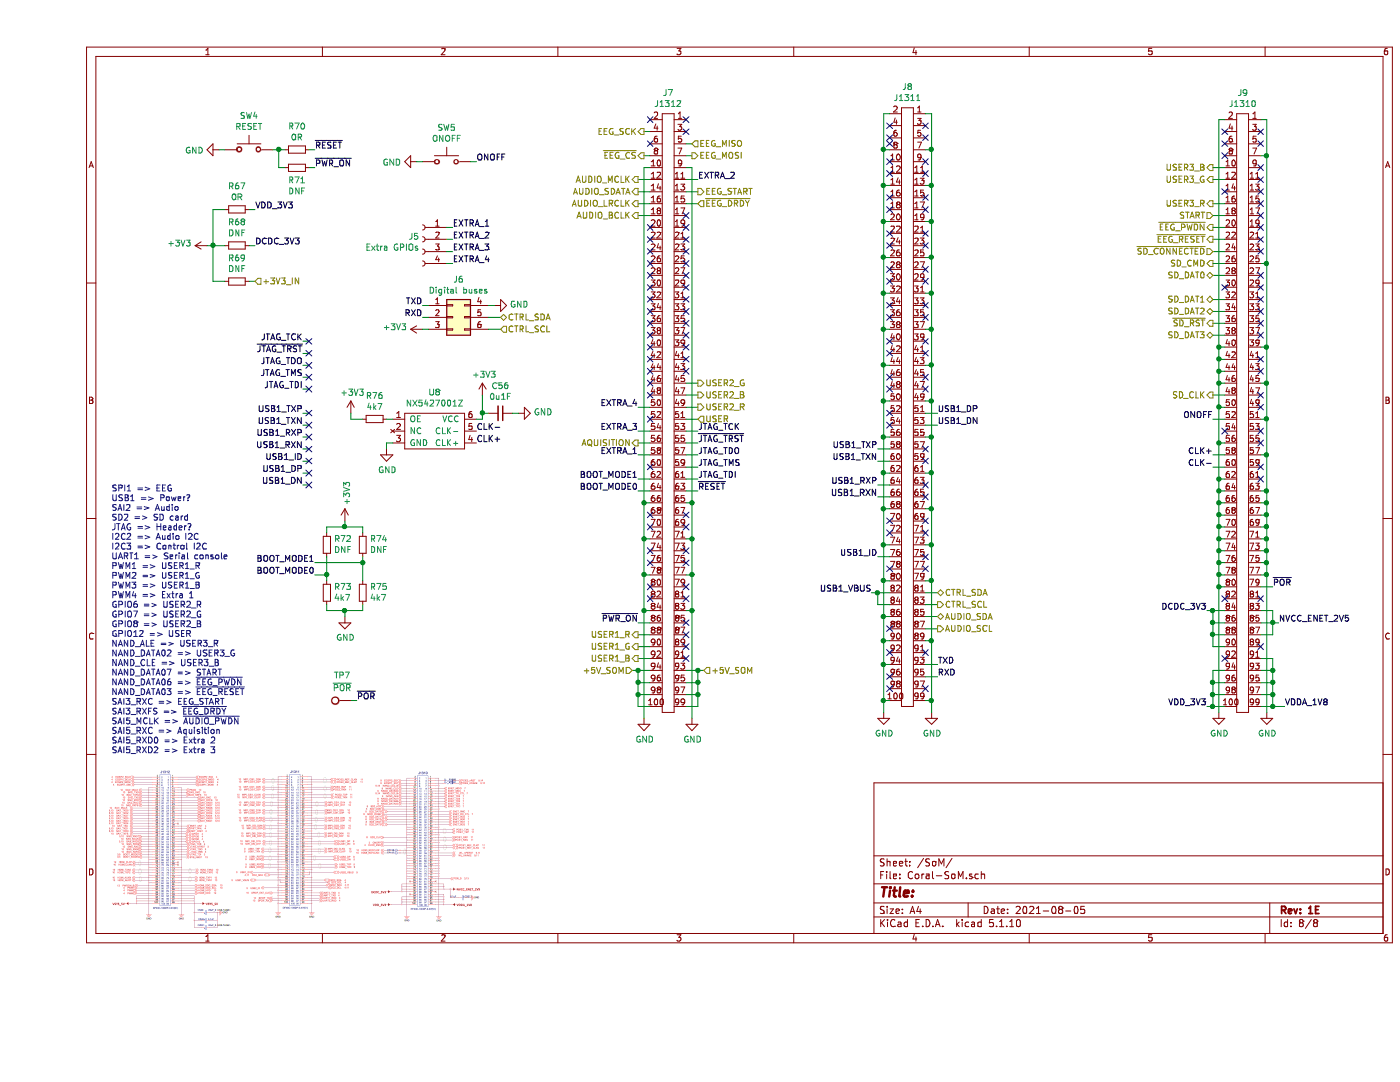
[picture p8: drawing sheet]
EESchema Schematic File Version 4
EELAYER 30 0
EELAYER END
$Descr A4 11693 8268
encoding utf-8
Sheet 11 8
Title ""
Date "2021-08-05"
Rev "1E"
Comp ""
Comment1 ""
Comment2 ""
Comment3 ""
Comment4 ""
$EndDescr
Text HLabel 9800 2300 0    50   BiDi ~ 0
SD_DAT0
Text HLabel 9800 2500 0    50   BiDi ~ 0
SD_DAT1
Text HLabel 9800 2600 0    50   BiDi ~ 0
SD_DAT2
Text HLabel 9800 2800 0    50   BiDi ~ 0
SD_DAT3
Text HLabel 9800 2200 0    50   Output ~ 0
SD_CMD
Text HLabel 9800 3300 0    50   Output ~ 0
SD_CLK
Text HLabel 9800 2100 0    50   Input ~ 0
~SD_CONNECTED~
Text HLabel 5000 5300 0    50   Output ~ 0
USER1_R
Text HLabel 5000 5400 0    50   Output ~ 0
USER1_G
Text HLabel 5000 5500 0    50   Output ~ 0
USER1_B
Text HLabel 5500 3400 2    50   Output ~ 0
USER2_R
Text HLabel 5500 3200 2    50   Output ~ 0
USER2_G
Text HLabel 5500 3300 2    50   Output ~ 0
USER2_B
Text HLabel 9800 1700 0    50   Output ~ 0
USER3_R
Text HLabel 9800 1500 0    50   Output ~ 0
USER3_G
Text HLabel 9800 1400 0    50   Output ~ 0
USER3_B
Text HLabel 5000 3700 0    50   Output ~ 0
AQUISITION
Text HLabel 5500 3500 2    50   Input ~ 0
USER
Text HLabel 9800 1800 0    50   Input ~ 0
START
Text HLabel 5050 1300 0    50   Output ~ 0
~EEG_CS~
Text HLabel 5450 1300 2    50   Output ~ 0
EEG_MOSI
Text HLabel 5450 1200 2    50   Input ~ 0
EEG_MISO
Text HLabel 5050 1100 0    50   Output ~ 0
EEG_SCK
Text HLabel 9800 1900 0    50   Output ~ 0
~EEG_PWDN~
Text HLabel 9800 2000 0    50   Output ~ 0
~EEG_RESET~
Text HLabel 5500 1600 2    50   Output ~ 0
EEG_START
Text HLabel 5500 1700 2    50   Input ~ 0
~EEG_DRDY~
Text HLabel 5000 1800 0    50   Output ~ 0
AUDIO_BCLK
Text HLabel 5000 1700 0    50   Output ~ 0
AUDIO_LRCLK
Text HLabel 5000 1600 0    50   Output ~ 0
AUDIO_SDATA
Text HLabel 7500 5150 2    50   BiDi ~ 0
AUDIO_SDA
Text HLabel 7500 5250 2    50   Output ~ 0
AUDIO_SCL
Text HLabel 4950 5600 0    50   Input ~ 0
+5V_SOM
$Comp
L components:DF40C-100DP-0.4V J7
U 1 1
P 5250 2150
F 0 "J7" H 5250 3525 50  0000 C CNN
F 1 "J1312" H 5250 3434 50  0000 C CNN
F 2 "mist-eeg:DF40HC3.0-100DS-0.4V58" H 5250 2800 50  0001 C CNN
F 3 "" H 5250 2800 50  0001 C CNN
	1    5250 2150
	1    0    0    -1  
$EndComp
$Comp
L components:DF40C-100DP-0.4V J8
U 1 1
P 7250 2100
F 0 "J8" H 7250 3475 50  0000 C CNN
F 1 "J1311" H 7250 3384 50  0000 C CNN
F 2 "mist-eeg:DF40HC3.0-100DS-0.4V58" H 7250 2750 50  0001 C CNN
F 3 "" H 7250 2750 50  0001 C CNN
	1    7250 2100
	1    0    0    -1  
$EndComp
$Comp
L components:DF40C-100DP-0.4V J9
U 1 1
P 10050 2150
F 0 "J9" H 10050 3525 50  0000 C CNN
F 1 "J1310" H 10050 3434 50  0000 C CNN
F 2 "mist-eeg:DF40HC3.0-100DS-0.4V58" H 10050 2800 50  0001 C CNN
F 3 "" H 10050 2800 50  0001 C CNN
	1    10050 2150
	1    0    0    -1  
$EndComp
$Comp
L power:GND #PWR091
U 1 1
P 5050 6000
F 0 "#PWR091" H 5050 5750 50  0001 C CNN
F 1 "GND" H 5055 5827 50  0000 C CNN
F 2 "" H 5050 6000 50  0001 C CNN
F 3 "" H 5050 6000 50  0001 C CNN
	1    5050 6000
	1    0    0    -1  
$EndComp
$Comp
L power:GND #PWR092
U 1 1
P 5450 6000
F 0 "#PWR092" H 5450 5750 50  0001 C CNN
F 1 "GND" H 5455 5827 50  0000 C CNN
F 2 "" H 5450 6000 50  0001 C CNN
F 3 "" H 5450 6000 50  0001 C CNN
	1    5450 6000
	1    0    0    -1  
$EndComp
$Comp
L power:GND #PWR093
U 1 1
P 7050 5950
F 0 "#PWR093" H 7050 5700 50  0001 C CNN
F 1 "GND" H 7055 5777 50  0000 C CNN
F 2 "" H 7050 5950 50  0001 C CNN
F 3 "" H 7050 5950 50  0001 C CNN
	1    7050 5950
	1    0    0    -1  
$EndComp
$Comp
L power:GND #PWR094
U 1 1
P 7450 5950
F 0 "#PWR094" H 7450 5700 50  0001 C CNN
F 1 "GND" H 7455 5777 50  0000 C CNN
F 2 "" H 7450 5950 50  0001 C CNN
F 3 "" H 7450 5950 50  0001 C CNN
	1    7450 5950
	1    0    0    -1  
$EndComp
$Comp
L power:GND #PWR095
U 1 1
P 9850 5950
F 0 "#PWR095" H 9850 5700 50  0001 C CNN
F 1 "GND" H 9855 5777 50  0000 C CNN
F 2 "" H 9850 5950 50  0001 C CNN
F 3 "" H 9850 5950 50  0001 C CNN
	1    9850 5950
	1    0    0    -1  
$EndComp
$Comp
L power:GND #PWR096
U 1 1
P 10250 5950
F 0 "#PWR096" H 10250 5700 50  0001 C CNN
F 1 "GND" H 10255 5777 50  0000 C CNN
F 2 "" H 10250 5950 50  0001 C CNN
F 3 "" H 10250 5950 50  0001 C CNN
	1    10250 5950
	1    0    0    -1  
$EndComp
Wire Wire Line
	7050 5950 7050 5850
Wire Wire Line
	7050 5850 7100 5850
Wire Wire Line
	7050 5850 7050 5550
Wire Wire Line
	7050 5550 7100 5550
Connection ~ 7050 5850
Wire Wire Line
	7050 5550 7050 5350
Wire Wire Line
	7050 5350 7100 5350
Connection ~ 7050 5550
Wire Wire Line
	7050 5350 7050 5150
Wire Wire Line
	7050 5150 7100 5150
Connection ~ 7050 5350
Wire Wire Line
	7050 5150 7050 4850
Wire Wire Line
	7050 4850 7100 4850
Connection ~ 7050 5150
Wire Wire Line
	7050 4850 7050 4550
Wire Wire Line
	7050 4550 7100 4550
Connection ~ 7050 4850
Wire Wire Line
	7050 4550 7050 4250
Wire Wire Line
	7050 4250 7100 4250
Connection ~ 7050 4550
Wire Wire Line
	7050 4250 7050 3950
Wire Wire Line
	7050 3950 7100 3950
Connection ~ 7050 4250
Wire Wire Line
	7050 3950 7050 3650
Wire Wire Line
	7050 3650 7100 3650
Connection ~ 7050 3950
Wire Wire Line
	7050 3650 7050 3350
Wire Wire Line
	7050 3350 7100 3350
Connection ~ 7050 3650
Wire Wire Line
	7050 3350 7050 3050
Wire Wire Line
	7050 3050 7100 3050
Connection ~ 7050 3350
Wire Wire Line
	7050 3050 7050 2750
Wire Wire Line
	7050 2750 7100 2750
Connection ~ 7050 3050
Wire Wire Line
	7050 2750 7050 2450
Wire Wire Line
	7050 2450 7100 2450
Connection ~ 7050 2750
Wire Wire Line
	7050 2450 7050 2150
Wire Wire Line
	7050 2150 7100 2150
Connection ~ 7050 2450
Wire Wire Line
	7050 2150 7050 1850
Wire Wire Line
	7050 1850 7100 1850
Connection ~ 7050 2150
Wire Wire Line
	7050 1850 7050 1550
Wire Wire Line
	7050 1550 7100 1550
Connection ~ 7050 1850
Wire Wire Line
	7050 1550 7050 1250
Wire Wire Line
	7050 1250 7100 1250
Connection ~ 7050 1550
Wire Wire Line
	7050 1250 7050 950 
Wire Wire Line
	7050 950  7100 950 
Connection ~ 7050 1250
Wire Wire Line
	7400 4850 7450 4850
Wire Wire Line
	7450 4850 7450 4550
Wire Wire Line
	7450 4550 7400 4550
Wire Wire Line
	7450 4550 7450 4250
Wire Wire Line
	7450 4250 7400 4250
Connection ~ 7450 4550
Wire Wire Line
	7450 4250 7450 3950
Wire Wire Line
	7450 3950 7400 3950
Connection ~ 7450 4250
Wire Wire Line
	7450 3650 7400 3650
Wire Wire Line
	7450 3650 7450 3950
Connection ~ 7450 3950
Wire Wire Line
	7450 3650 7450 3350
Wire Wire Line
	7450 3350 7400 3350
Connection ~ 7450 3650
Wire Wire Line
	7450 3350 7450 3050
Wire Wire Line
	7450 3050 7400 3050
Connection ~ 7450 3350
Wire Wire Line
	7450 3050 7450 2750
Wire Wire Line
	7450 2750 7400 2750
Connection ~ 7450 3050
Wire Wire Line
	7450 2750 7450 2450
Wire Wire Line
	7450 2450 7400 2450
Connection ~ 7450 2750
Wire Wire Line
	7450 2450 7450 2150
Wire Wire Line
	7450 2150 7400 2150
Connection ~ 7450 2450
Wire Wire Line
	7450 2150 7450 1850
Wire Wire Line
	7450 1850 7400 1850
Connection ~ 7450 2150
Wire Wire Line
	7450 1850 7450 1550
Wire Wire Line
	7450 1550 7400 1550
Connection ~ 7450 1850
Wire Wire Line
	7450 1550 7450 1250
Wire Wire Line
	7450 1250 7400 1250
Connection ~ 7450 1550
Wire Wire Line
	7450 1250 7450 950 
Wire Wire Line
	7450 950  7400 950 
Connection ~ 7450 1250
Wire Wire Line
	5100 1400 5050 1400
Wire Wire Line
	5050 1400 5050 4200
Wire Wire Line
	5050 4200 5100 4200
Wire Wire Line
	5100 4500 5050 4500
Wire Wire Line
	5050 4500 5050 4800
Wire Wire Line
	5050 4800 5100 4800
Wire Wire Line
	5050 4500 5050 4200
Connection ~ 5050 4500
Connection ~ 5050 4200
Wire Wire Line
	5050 4800 5050 5100
Wire Wire Line
	5050 5100 5100 5100
Connection ~ 5050 4800
Wire Wire Line
	5050 5100 5050 6000
Connection ~ 5050 5100
Wire Wire Line
	5450 6000 5450 5100
Wire Wire Line
	5450 5100 5400 5100
Wire Wire Line
	5450 5100 5450 4800
Wire Wire Line
	5450 4800 5400 4800
Connection ~ 5450 5100
Wire Wire Line
	5450 4800 5450 4500
Wire Wire Line
	5450 4500 5400 4500
Connection ~ 5450 4800
Wire Wire Line
	5450 4500 5450 4200
Wire Wire Line
	5450 4200 5400 4200
Connection ~ 5450 4500
Wire Wire Line
	5450 4200 5450 1400
Wire Wire Line
	5450 1400 5400 1400
Connection ~ 5450 4200
Wire Wire Line
	9850 5950 9850 4900
Wire Wire Line
	9850 4900 9900 4900
Wire Wire Line
	9850 4900 9850 4800
Wire Wire Line
	9850 4000 9900 4000
Connection ~ 9850 4900
Wire Wire Line
	9900 4100 9850 4100
Connection ~ 9850 4100
Wire Wire Line
	9850 4100 9850 4000
Wire Wire Line
	9850 4200 9900 4200
Connection ~ 9850 4200
Wire Wire Line
	9850 4200 9850 4100
Wire Wire Line
	9900 4300 9850 4300
Connection ~ 9850 4300
Wire Wire Line
	9850 4300 9850 4200
Wire Wire Line
	9850 4400 9900 4400
Connection ~ 9850 4400
Wire Wire Line
	9850 4400 9850 4300
Wire Wire Line
	9900 4500 9850 4500
Connection ~ 9850 4500
Wire Wire Line
	9850 4500 9850 4400
Wire Wire Line
	9850 4600 9900 4600
Connection ~ 9850 4600
Wire Wire Line
	9850 4600 9850 4500
Wire Wire Line
	9900 4700 9850 4700
Connection ~ 9850 4700
Wire Wire Line
	9850 4700 9850 4600
Wire Wire Line
	9850 4800 9900 4800
Connection ~ 9850 4800
Wire Wire Line
	9850 4800 9850 4700
Wire Wire Line
	9850 4000 9850 3700
Wire Wire Line
	9850 3700 9900 3700
Connection ~ 9850 4000
Wire Wire Line
	9850 3700 9850 3400
Wire Wire Line
	9850 3400 9900 3400
Connection ~ 9850 3700
Wire Wire Line
	9850 3400 9850 3200
Wire Wire Line
	9850 3200 9900 3200
Connection ~ 9850 3400
Wire Wire Line
	9900 2900 9850 2900
Wire Wire Line
	9850 2900 9850 3000
Connection ~ 9850 3200
Wire Wire Line
	9850 3100 9900 3100
Connection ~ 9850 3100
Wire Wire Line
	9850 3100 9850 3200
Wire Wire Line
	9900 3000 9850 3000
Connection ~ 9850 3000
Wire Wire Line
	9850 3000 9850 3100
Wire Wire Line
	9900 1000 9850 1000
Wire Wire Line
	9850 1000 9850 2900
Connection ~ 9850 2900
Wire Wire Line
	10250 5950 10250 4800
Wire Wire Line
	10250 1000 10200 1000
Wire Wire Line
	7400 5350 7450 5350
Wire Wire Line
	7450 5350 7450 4850
Connection ~ 7450 4850
Wire Wire Line
	7400 5850 7450 5850
Wire Wire Line
	7450 5850 7450 5350
Connection ~ 7450 5350
Wire Wire Line
	7450 5950 7450 5850
Connection ~ 7450 5850
Wire Wire Line
	10200 1300 10250 1300
Connection ~ 10250 1300
Wire Wire Line
	10250 1300 10250 1000
Wire Wire Line
	10200 2200 10250 2200
Connection ~ 10250 2200
Wire Wire Line
	10250 2200 10250 1300
Wire Wire Line
	10200 2900 10250 2900
Connection ~ 10250 2900
Wire Wire Line
	10250 2900 10250 2200
Wire Wire Line
	10200 3200 10250 3200
Connection ~ 10250 3200
Wire Wire Line
	10250 3200 10250 2900
Wire Wire Line
	10200 3500 10250 3500
Connection ~ 10250 3500
Wire Wire Line
	10250 3500 10250 3200
Wire Wire Line
	10200 3800 10250 3800
Connection ~ 10250 3800
Wire Wire Line
	10250 3800 10250 3500
Wire Wire Line
	10250 4100 10200 4100
Connection ~ 10250 4100
Wire Wire Line
	10250 4100 10250 3800
Wire Wire Line
	10200 4800 10250 4800
Connection ~ 10250 4800
Wire Wire Line
	10250 4800 10250 4700
Wire Wire Line
	10250 4700 10200 4700
Connection ~ 10250 4700
Wire Wire Line
	10250 4700 10250 4600
Wire Wire Line
	10200 4600 10250 4600
Connection ~ 10250 4600
Wire Wire Line
	10250 4600 10250 4500
Wire Wire Line
	10250 4500 10200 4500
Connection ~ 10250 4500
Wire Wire Line
	10250 4500 10250 4400
Wire Wire Line
	10200 4400 10250 4400
Connection ~ 10250 4400
Wire Wire Line
	10250 4400 10250 4300
Wire Wire Line
	10250 4300 10200 4300
Connection ~ 10250 4300
Wire Wire Line
	10250 4300 10250 4200
Wire Wire Line
	10200 4200 10250 4200
Connection ~ 10250 4200
Wire Wire Line
	10250 4200 10250 4100
Wire Wire Line
	5000 5600 5000 5700
Wire Wire Line
	5000 5700 5100 5700
Wire Wire Line
	5000 5600 5100 5600
Wire Wire Line
	5000 5700 5000 5800
Wire Wire Line
	5000 5800 5100 5800
Connection ~ 5000 5700
Wire Wire Line
	5100 5900 5000 5900
Wire Wire Line
	5000 5900 5000 5800
Connection ~ 5000 5800
Wire Wire Line
	4950 5600 5000 5600
Connection ~ 5000 5600
Text HLabel 5550 5600 2    50   Input ~ 0
+5V_SOM
Wire Wire Line
	5500 5600 5500 5700
Wire Wire Line
	5500 5700 5400 5700
Wire Wire Line
	5500 5600 5400 5600
Wire Wire Line
	5500 5700 5500 5800
Wire Wire Line
	5500 5800 5400 5800
Connection ~ 5500 5700
Wire Wire Line
	5400 5900 5500 5900
Wire Wire Line
	5500 5900 5500 5800
Connection ~ 5500 5800
Wire Wire Line
	5550 5600 5500 5600
Connection ~ 5500 5600
$Comp
L power:+3V3 #PWR080
U 1 1
P 1400 2050
F 0 "#PWR080" H 1400 1900 50  0001 C CNN
F 1 "+3V3" V 1415 2178 50  0000 L CNN
F 2 "" H 1400 2050 50  0001 C CNN
F 3 "" H 1400 2050 50  0001 C CNN
	1    1400 2050
	0    -1   -1   0   
$EndComp
Wire Wire Line
	9750 5900 9800 5900
Wire Wire Line
	9800 5900 9800 5800
Wire Wire Line
	9800 5800 9900 5800
Connection ~ 9800 5900
Wire Wire Line
	9800 5900 9900 5900
Wire Wire Line
	9800 5800 9800 5700
Wire Wire Line
	9800 5700 9900 5700
Connection ~ 9800 5800
Wire Wire Line
	9800 5700 9800 5600
Wire Wire Line
	9800 5600 9900 5600
Connection ~ 9800 5700
Text Label 9750 5900 2    50   ~ 0
VDD_3V3
Text Label 1800 1750 0    50   ~ 0
VDD_3V3
Text Label 9750 5100 2    50   ~ 0
DCDC_3V3
Wire Wire Line
	10200 5900 10300 5900
Wire Wire Line
	10300 5900 10300 5800
Wire Wire Line
	10300 5800 10200 5800
Connection ~ 10300 5900
Wire Wire Line
	10300 5800 10300 5700
Wire Wire Line
	10300 5700 10200 5700
Connection ~ 10300 5800
Wire Wire Line
	10300 5700 10300 5600
Wire Wire Line
	10300 5600 10200 5600
Connection ~ 10300 5700
Text Label 1800 2050 0    50   ~ 0
DCDC_3V3
Wire Wire Line
	10200 5500 10300 5500
Wire Wire Line
	10300 5500 10300 5600
Connection ~ 10300 5600
Text Label 10400 5900 0    50   ~ 0
VDDA_1V8
NoConn ~ 9900 5500
Wire Wire Line
	9750 5100 9800 5100
Wire Wire Line
	9800 5100 9800 5200
Wire Wire Line
	9800 5400 9900 5400
Connection ~ 9800 5100
Wire Wire Line
	9800 5100 9900 5100
Wire Wire Line
	9900 5300 9800 5300
Connection ~ 9800 5300
Wire Wire Line
	9800 5300 9800 5400
Wire Wire Line
	9800 5200 9900 5200
Connection ~ 9800 5200
Wire Wire Line
	9800 5200 9800 5300
$Comp
L power:GND #PWR?
U 1 1
P 1500 1250
AR Path="/60D119DF/616B49C1" Ref="#PWR?"  Part="1" 
AR Path="/61085AB7/616B49C1" Ref="#PWR081"  Part="1" 
F 0 "#PWR081" H 1500 1000 50  0001 C CNN
F 1 "GND" V 1505 1122 50  0000 R CNN
F 2 "" H 1500 1250 50  0001 C CNN
F 3 "" H 1500 1250 50  0001 C CNN
	1    1500 1250
	0    1    1    0   
$EndComp
$Comp
L Switch:SW_Push SW?
U 1 1
P 1750 1250
AR Path="/616B49CD" Ref="SW?"  Part="1" 
AR Path="/60D119DF/616B49CD" Ref="SW?"  Part="1" 
AR Path="/61085AB7/616B49CD" Ref="SW4"  Part="1" 
F 0 "SW4" H 1750 1535 50  0000 C CNN
F 1 "RESET" H 1750 1444 50  0000 C CNN
F 2 "Button_Switch_SMD:SW_SPST_TL3342" H 1750 1450 50  0001 C CNN
F 3 "~" H 1750 1450 50  0001 C CNN
	1    1750 1250
	1    0    0    -1  
$EndComp
Text Label 2300 1250 0    50   ~ 0
~RESET~
Wire Wire Line
	1500 1250 1550 1250
Text Label 5500 4100 0    50   ~ 0
~RESET~
Wire Wire Line
	5500 4100 5400 4100
NoConn ~ 5400 4300
NoConn ~ 5400 4400
NoConn ~ 5400 2800
NoConn ~ 9900 5000
NoConn ~ 10200 5000
NoConn ~ 10200 5400
Wire Wire Line
	10200 5100 10300 5100
Wire Wire Line
	10300 5100 10300 5200
Wire Wire Line
	10300 5300 10200 5300
Wire Wire Line
	10200 5200 10300 5200
Connection ~ 10300 5200
Wire Wire Line
	10300 5200 10300 5300
Text Label 10350 5200 0    50   ~ 0
NVCC_ENET_2V5
Wire Wire Line
	10350 5200 10300 5200
Text HLabel 1800 2350 2    50   Input ~ 0
+3V3_IN
$Comp
L Device:R_Small R67
U 1 1
P 1650 1750
F 0 "R67" V 1454 1750 50  0000 C CNN
F 1 "0R" V 1545 1750 50  0000 C CNN
F 2 "Resistor_SMD:R_0603_1608Metric" H 1650 1750 50  0001 C CNN
F 3 "~" H 1650 1750 50  0001 C CNN
	1    1650 1750
	0    1    1    0   
$EndComp
$Comp
L Device:R_Small R68
U 1 1
P 1650 2050
F 0 "R68" V 1454 2050 50  0000 C CNN
F 1 "DNF" V 1545 2050 50  0000 C CNN
F 2 "Resistor_SMD:R_0603_1608Metric" H 1650 2050 50  0001 C CNN
F 3 "~" H 1650 2050 50  0001 C CNN
	1    1650 2050
	0    1    1    0   
$EndComp
$Comp
L Device:R_Small R69
U 1 1
P 1650 2350
F 0 "R69" V 1454 2350 50  0000 C CNN
F 1 "DNF" V 1545 2350 50  0000 C CNN
F 2 "Resistor_SMD:R_0603_1608Metric" H 1650 2350 50  0001 C CNN
F 3 "~" H 1650 2350 50  0001 C CNN
	1    1650 2350
	0    1    1    0   
$EndComp
Wire Wire Line
	1750 2350 1800 2350
Wire Wire Line
	1800 2050 1750 2050
Wire Wire Line
	1750 1750 1800 1750
Wire Wire Line
	1400 2050 1450 2050
Wire Wire Line
	1450 2050 1450 1750
Wire Wire Line
	1450 1750 1550 1750
Connection ~ 1450 2050
Wire Wire Line
	1450 2050 1550 2050
Wire Wire Line
	1450 2050 1450 2350
Wire Wire Line
	1450 2350 1550 2350
Text Label 10300 4900 0    50   ~ 0
~POR~
Wire Wire Line
	10300 4900 10200 4900
Text Notes 600  6300 0    50   ~ 0
SPI1 => EEG\nUSB1 => Power?\nSAI2 => Audio\nSD2 => SD card\nJTAG => Header?\nI2C2 => Audio I2C\nI2C3 => Control I2C\nUART1 => Serial console\nPWM1 => USER1_R\nPWM2 => USER1_G\nPWM3 => USER1_B\nPWM4 => Extra 1\nGPIO6 => USER2_R\nGPIO7 => USER2_G\nGPIO8 => USER2_B\nGPIO12 => USER\nNAND_ALE => USER3_R\nNAND_DATA02 => USER3_G\nNAND_CLE => USER3_B\nNAND_DATA07 => START\nNAND_DATA06 => ~EEG_PWDN~\nNAND_DATA03 => ~EEG_RESET~\nSAI3_RXC => EEG_START\nSAI3_RXFS => ~EEG_DRDY~\nSAI5_MCLK => ~AUDIO_PWDN~\nSAI5_RXC => Aquisition\nSAI5_RXD0 => Extra 2\nSAI5_RXD2 => Extra 3
Text HLabel 5000 1500 0    50   Output ~ 0
AUDIO_MCLK
Wire Wire Line
	5050 1300 5100 1300
Wire Wire Line
	5450 1300 5400 1300
Wire Wire Line
	5450 1200 5400 1200
Wire Wire Line
	5050 1100 5100 1100
NoConn ~ 5100 1200
NoConn ~ 5100 1000
NoConn ~ 5400 1000
NoConn ~ 5400 1100
Wire Wire Line
	5000 1500 5100 1500
Wire Wire Line
	5000 1800 5100 1800
Wire Wire Line
	5000 1600 5100 1600
Wire Wire Line
	5000 1700 5100 1700
NoConn ~ 5100 1900
NoConn ~ 5100 2000
NoConn ~ 5100 2100
NoConn ~ 5100 3200
NoConn ~ 5100 3100
NoConn ~ 5100 3000
NoConn ~ 5100 2900
NoConn ~ 5100 2800
NoConn ~ 5100 2700
NoConn ~ 5100 2600
NoConn ~ 5100 2500
NoConn ~ 5100 2400
NoConn ~ 5100 2300
NoConn ~ 5100 2200
NoConn ~ 5100 3300
NoConn ~ 5100 3500
NoConn ~ 5100 3900
Wire Wire Line
	5000 3400 5100 3400
Text Label 5000 3600 2    50   ~ 0
EXTRA_3
Text Label 5500 1500 0    50   ~ 0
EXTRA_2
Wire Wire Line
	5000 3700 5100 3700
Wire Wire Line
	5100 3600 5000 3600
Wire Wire Line
	5000 3800 5100 3800
Text Label 5000 4000 2    50   ~ 0
BOOT_MODE1
Text Label 5000 4100 2    50   ~ 0
BOOT_MODE0
Wire Wire Line
	5000 4100 5100 4100
Wire Wire Line
	5100 4000 5000 4000
NoConn ~ 5100 4300
NoConn ~ 5100 4400
NoConn ~ 5100 4600
NoConn ~ 5100 4700
NoConn ~ 5100 4900
NoConn ~ 5100 5000
NoConn ~ 5400 5500
NoConn ~ 5400 5400
NoConn ~ 5400 5300
NoConn ~ 5400 5200
NoConn ~ 5400 5000
NoConn ~ 5400 4900
NoConn ~ 5400 4700
NoConn ~ 5400 4600
Text Label 5000 5200 2    50   ~ 0
~PWR_ON~
Wire Wire Line
	5000 5200 5100 5200
Wire Wire Line
	5000 5300 5100 5300
Wire Wire Line
	5100 5400 5000 5400
Wire Wire Line
	5000 5500 5100 5500
Text Label 5500 4000 0    50   ~ 0
JTAG_TDI
Wire Wire Line
	5500 4000 5400 4000
Text Label 5500 3900 0    50   ~ 0
JTAG_TMS
Text Label 5500 3800 0    50   ~ 0
JTAG_TDO
Text Label 5500 3700 0    50   ~ 0
~JTAG_TRST~
Text Label 5500 3600 0    50   ~ 0
JTAG_TCK
Wire Wire Line
	5500 3600 5400 3600
Wire Wire Line
	5400 3700 5500 3700
Wire Wire Line
	5500 3800 5400 3800
Wire Wire Line
	5400 3900 5500 3900
Wire Wire Line
	5500 3500 5400 3500
Wire Wire Line
	5500 3400 5400 3400
Wire Wire Line
	5400 3300 5500 3300
Wire Wire Line
	5500 3200 5400 3200
NoConn ~ 5400 3100
NoConn ~ 5400 3000
NoConn ~ 5400 2900
NoConn ~ 5400 2700
NoConn ~ 5400 1800
NoConn ~ 5400 1900
NoConn ~ 5400 2000
NoConn ~ 5400 2100
NoConn ~ 5400 2200
NoConn ~ 5400 2300
NoConn ~ 5400 2400
NoConn ~ 5400 2500
NoConn ~ 5400 2600
Wire Wire Line
	5500 1700 5400 1700
Wire Wire Line
	5400 1600 5500 1600
Text Label 5000 3800 2    50   ~ 0
EXTRA_1
Wire Wire Line
	5500 1500 5400 1500
NoConn ~ 7100 5650
NoConn ~ 7100 5750
NoConn ~ 7100 5450
NoConn ~ 7100 5250
Wire Wire Line
	7100 5050 7000 5050
Wire Wire Line
	7000 5050 7000 4950
Wire Wire Line
	7000 4950 7100 4950
Text Label 6950 4950 2    50   ~ 0
USB1_VBUS
Wire Wire Line
	6950 4950 7000 4950
Connection ~ 7000 4950
NoConn ~ 7100 4750
Text Label 7000 4650 2    50   ~ 0
USB1_ID
Wire Wire Line
	7000 4650 7100 4650
NoConn ~ 7100 4450
NoConn ~ 7100 4350
Text Label 7000 4050 2    50   ~ 0
USB1_RXP
Text Label 7000 4150 2    50   ~ 0
USB1_RXN
Text Label 7000 3750 2    50   ~ 0
USB1_TXP
Text Label 7000 3850 2    50   ~ 0
USB1_TXN
Wire Wire Line
	7000 3850 7100 3850
Wire Wire Line
	7100 3750 7000 3750
Wire Wire Line
	7000 4050 7100 4050
Wire Wire Line
	7100 4150 7000 4150
NoConn ~ 7100 1050
NoConn ~ 7100 1200
NoConn ~ 7100 1350
NoConn ~ 7100 1450
NoConn ~ 7100 1650
NoConn ~ 7100 1750
NoConn ~ 7100 1950
NoConn ~ 7100 2050
NoConn ~ 7100 2250
NoConn ~ 7100 2350
NoConn ~ 7100 2550
NoConn ~ 7100 2650
NoConn ~ 7100 2850
NoConn ~ 7100 2950
NoConn ~ 7100 3150
NoConn ~ 7100 3250
NoConn ~ 7100 3450
NoConn ~ 7100 3550
NoConn ~ 7400 1050
NoConn ~ 7400 1150
NoConn ~ 7400 1350
NoConn ~ 7400 1450
NoConn ~ 7400 1650
NoConn ~ 7400 1750
NoConn ~ 7400 3250
NoConn ~ 7400 3150
NoConn ~ 7400 2950
NoConn ~ 7400 2850
NoConn ~ 7400 2650
NoConn ~ 7400 2550
NoConn ~ 7400 2350
NoConn ~ 7400 2250
NoConn ~ 7400 2050
NoConn ~ 7400 1950
Wire Wire Line
	7500 3550 7400 3550
Wire Wire Line
	7400 3450 7500 3450
NoConn ~ 7400 3750
NoConn ~ 7400 3850
NoConn ~ 7400 4050
NoConn ~ 7400 4150
NoConn ~ 7400 4350
NoConn ~ 7400 4450
NoConn ~ 7400 4650
NoConn ~ 7400 4750
Wire Wire Line
	7500 4950 7400 4950
Wire Wire Line
	7400 5050 7500 5050
Wire Wire Line
	7500 5250 7400 5250
Wire Wire Line
	7400 5150 7500 5150
NoConn ~ 7400 5450
NoConn ~ 7400 5750
Text Label 7500 5550 0    50   ~ 0
TXD
Text Label 7500 5650 0    50   ~ 0
RXD
Wire Wire Line
	7500 5650 7400 5650
Wire Wire Line
	7400 5550 7500 5550
NoConn ~ 9900 1100
NoConn ~ 9900 1200
NoConn ~ 10200 1200
NoConn ~ 10200 1100
NoConn ~ 10200 2100
NoConn ~ 10200 2000
NoConn ~ 10200 1900
NoConn ~ 10200 1800
NoConn ~ 10200 1700
NoConn ~ 10200 1600
NoConn ~ 10200 1500
NoConn ~ 10200 1400
NoConn ~ 10200 2800
NoConn ~ 10200 2700
NoConn ~ 10200 2600
NoConn ~ 10200 2500
NoConn ~ 10200 2400
NoConn ~ 10200 2300
NoConn ~ 10200 3000
NoConn ~ 10200 3100
NoConn ~ 10200 3300
NoConn ~ 10200 3400
NoConn ~ 10200 3600
NoConn ~ 10200 3700
Text Label 9800 3500 2    50   ~ 0
ONOFF
Wire Wire Line
	9800 3500 9900 3500
Wire Wire Line
	9800 3300 9900 3300
Wire Wire Line
	9800 2800 9900 2800
Wire Wire Line
	9800 2700 9900 2700
Wire Wire Line
	9900 2600 9800 2600
Wire Wire Line
	9800 2500 9900 2500
Wire Wire Line
	9800 2100 9900 2100
Wire Wire Line
	9900 2200 9800 2200
Wire Wire Line
	9800 2300 9900 2300
Wire Wire Line
	9800 2000 9900 2000
Wire Wire Line
	9800 1900 9900 1900
Wire Wire Line
	9800 1800 9900 1800
Wire Wire Line
	9800 1700 9900 1700
NoConn ~ 9900 3600
NoConn ~ 9900 1600
Wire Wire Line
	9800 1500 9900 1500
Wire Wire Line
	9800 1400 9900 1400
NoConn ~ 9900 1300
Text Label 2200 3250 2    50   ~ 0
JTAG_TDI
Text Label 2200 3150 2    50   ~ 0
JTAG_TMS
Text Label 2200 3050 2    50   ~ 0
JTAG_TDO
Text Label 2200 2950 2    50   ~ 0
~JTAG_TRST~
Text Label 2200 2850 2    50   ~ 0
JTAG_TCK
NoConn ~ 2250 2850
NoConn ~ 2250 2950
NoConn ~ 2250 3050
NoConn ~ 2250 3150
NoConn ~ 2250 3250
Wire Wire Line
	2250 3250 2200 3250
Wire Wire Line
	2250 3150 2200 3150
Wire Wire Line
	2250 3050 2200 3050
Wire Wire Line
	2250 2950 2200 2950
Wire Wire Line
	2250 2850 2200 2850
Text Label 2200 3850 2    50   ~ 0
USB1_ID
Text Label 2200 3650 2    50   ~ 0
USB1_RXP
Text Label 2200 3750 2    50   ~ 0
USB1_RXN
Text Label 2200 3450 2    50   ~ 0
USB1_TXP
Text Label 2200 3550 2    50   ~ 0
USB1_TXN
Text Label 7500 3550 0    50   ~ 0
USB1_DN
Text Label 7500 3450 0    50   ~ 0
USB1_DP
Text Label 2200 4050 2    50   ~ 0
USB1_DN
Text Label 2200 3950 2    50   ~ 0
USB1_DP
NoConn ~ 2250 4050
NoConn ~ 2250 3950
NoConn ~ 2250 3850
NoConn ~ 2250 3750
NoConn ~ 2250 3650
NoConn ~ 2250 3550
NoConn ~ 2250 3450
Wire Wire Line
	2250 4050 2200 4050
Wire Wire Line
	2250 3950 2200 3950
Wire Wire Line
	2250 3850 2200 3850
Wire Wire Line
	2250 3750 2200 3750
Wire Wire Line
	2250 3650 2200 3650
Wire Wire Line
	2250 3550 2200 3550
Wire Wire Line
	2250 3450 2200 3450
Wire Wire Line
	10300 5900 10400 5900
$Comp
L Connector:Conn_01x04_Female J5
U 1 1
P 3200 2000
F 0 "J5" H 3227 2026 50  0000 L CNN
F 1 "Extra GPIOs" H 3227 1935 50  0000 L CNN
F 2 "Connector_PinHeader_2.54mm:PinHeader_2x02_P2.54mm_Vertical" H 3200 2000 50  0001 C CNN
F 3 "~" H 3200 2000 50  0001 C CNN
	1    3200 2000
	-1   0    0    -1  
$EndComp
Text Label 3450 1900 0    50   ~ 0
EXTRA_1
Text Label 3450 2000 0    50   ~ 0
EXTRA_2
Text Label 3450 2100 0    50   ~ 0
EXTRA_3
Wire Wire Line
	3450 2100 3400 2100
Wire Wire Line
	3400 2000 3450 2000
Wire Wire Line
	3450 1900 3400 1900
$Comp
L Connector_Generic:Conn_02x03_Top_Bottom J6
U 1 1
P 3450 2650
F 0 "J6" H 3500 2967 50  0000 C CNN
F 1 "Digital buses" H 3500 2876 50  0000 C CNN
F 2 "Connector_PinHeader_2.54mm:PinHeader_2x03_P2.54mm_Vertical" H 3450 2650 50  0001 C CNN
F 3 "~" H 3450 2650 50  0001 C CNN
	1    3450 2650
	1    0    0    -1  
$EndComp
Text Label 3200 2550 2    50   ~ 0
TXD
Text Label 3200 2650 2    50   ~ 0
RXD
Wire Wire Line
	3200 2650 3250 2650
Wire Wire Line
	3250 2550 3200 2550
Wire Wire Line
	3200 2750 3250 2750
$Comp
L power:+3V3 #PWR087
U 1 1
P 3200 2750
F 0 "#PWR087" H 3200 2600 50  0001 C CNN
F 1 "+3V3" V 3215 2878 50  0000 L CNN
F 2 "" H 3200 2750 50  0001 C CNN
F 3 "" H 3200 2750 50  0001 C CNN
	1    3200 2750
	0    -1   -1   0   
$EndComp
$Comp
L power:GND #PWR089
U 1 1
P 3800 2550
F 0 "#PWR089" H 3800 2300 50  0001 C CNN
F 1 "GND" V 3805 2422 50  0000 R CNN
F 2 "" H 3800 2550 50  0001 C CNN
F 3 "" H 3800 2550 50  0001 C CNN
	1    3800 2550
	0    -1   -1   0   
$EndComp
Wire Wire Line
	3800 2550 3750 2550
Text HLabel 7500 5050 2    50   Output ~ 0
CTRL_SCL
Text HLabel 7500 4950 2    50   BiDi ~ 0
CTRL_SDA
Text HLabel 3850 2750 2    50   Input ~ 0
CTRL_SCL
Text HLabel 3850 2650 2    50   BiDi ~ 0
CTRL_SDA
Wire Wire Line
	3850 2750 3750 2750
Wire Wire Line
	3850 2650 3750 2650
NoConn ~ 10200 3900
NoConn ~ 10200 4000
Text Label 2300 4700 2    50   ~ 0
BOOT_MODE1
Text Label 2300 4800 2    50   ~ 0
BOOT_MODE0
NoConn ~ 9900 2400
$Comp
L Device:R_Small R73
U 1 1
P 2400 4950
F 0 "R73" H 2341 4904 50  0000 R CNN
F 1 "4k7" H 2341 4995 50  0000 R CNN
F 2 "Resistor_SMD:R_0201_0603Metric" H 2400 4950 50  0001 C CNN
F 3 "~" H 2400 4950 50  0001 C CNN
	1    2400 4950
	-1   0    0    1   
$EndComp
$Comp
L Device:R_Small R75
U 1 1
P 2700 4950
F 0 "R75" H 2641 4904 50  0000 R CNN
F 1 "4k7" H 2641 4995 50  0000 R CNN
F 2 "Resistor_SMD:R_0201_0603Metric" H 2700 4950 50  0001 C CNN
F 3 "~" H 2700 4950 50  0001 C CNN
	1    2700 4950
	-1   0    0    1   
$EndComp
$Comp
L Device:R_Small R74
U 1 1
P 2700 4550
F 0 "R74" H 2641 4504 50  0000 R CNN
F 1 "DNF" H 2641 4595 50  0000 R CNN
F 2 "Resistor_SMD:R_0603_1608Metric" H 2700 4550 50  0001 C CNN
F 3 "~" H 2700 4550 50  0001 C CNN
	1    2700 4550
	-1   0    0    1   
$EndComp
$Comp
L Device:R_Small R72
U 1 1
P 2400 4550
F 0 "R72" H 2341 4504 50  0000 R CNN
F 1 "DNF" H 2341 4595 50  0000 R CNN
F 2 "Resistor_SMD:R_0603_1608Metric" H 2400 4550 50  0001 C CNN
F 3 "~" H 2400 4550 50  0001 C CNN
	1    2400 4550
	-1   0    0    1   
$EndComp
Wire Wire Line
	2400 4650 2400 4800
Wire Wire Line
	2400 4800 2300 4800
Wire Wire Line
	2400 4800 2400 4850
Connection ~ 2400 4800
Wire Wire Line
	2700 4700 2700 4850
Wire Wire Line
	2700 4700 2700 4650
Connection ~ 2700 4700
Wire Wire Line
	2550 4350 2550 4400
Wire Wire Line
	2400 4400 2400 4450
Wire Wire Line
	2700 4400 2700 4450
$Comp
L power:GND #PWR083
U 1 1
P 2550 5150
F 0 "#PWR083" H 2550 4900 50  0001 C CNN
F 1 "GND" H 2555 4977 50  0000 C CNN
F 2 "" H 2550 5150 50  0001 C CNN
F 3 "" H 2550 5150 50  0001 C CNN
	1    2550 5150
	1    0    0    -1  
$EndComp
Wire Wire Line
	2300 4700 2700 4700
Connection ~ 2550 4400
Wire Wire Line
	2550 4400 2700 4400
Wire Wire Line
	2400 4400 2550 4400
Wire Wire Line
	2550 5150 2550 5100
Wire Wire Line
	2550 5100 2400 5100
Wire Wire Line
	2400 5100 2400 5050
Wire Wire Line
	2550 5100 2700 5100
Wire Wire Line
	2700 5100 2700 5050
Connection ~ 2550 5100
Text Label 2300 1400 0    50   ~ 0
~PWR_ON~
Wire Wire Line
	1950 1250 2000 1250
Wire Wire Line
	2000 1250 2000 1400
Wire Wire Line
	2000 1400 2050 1400
Connection ~ 2000 1250
Wire Wire Line
	2000 1250 2050 1250
$Comp
L Device:R_Small R70
U 1 1
P 2150 1250
F 0 "R70" V 1954 1250 50  0000 C CNN
F 1 "0R" V 2045 1250 50  0000 C CNN
F 2 "Resistor_SMD:R_0603_1608Metric" H 2150 1250 50  0001 C CNN
F 3 "~" H 2150 1250 50  0001 C CNN
	1    2150 1250
	0    1    1    0   
$EndComp
$Comp
L Device:R_Small R71
U 1 1
P 2150 1400
F 0 "R71" V 2254 1400 50  0000 C CNN
F 1 "DNF" V 2345 1400 50  0000 C CNN
F 2 "Resistor_SMD:R_0603_1608Metric" H 2150 1400 50  0001 C CNN
F 3 "~" H 2150 1400 50  0001 C CNN
	1    2150 1400
	0    1    1    0   
$EndComp
Wire Wire Line
	2250 1250 2300 1250
Wire Wire Line
	2300 1400 2250 1400
NoConn ~ 7100 1150
$Comp
L Connector:TestPoint TP7
U 1 1
P 2600 5850
F 0 "TP7" V 2807 5922 50  0000 C CNN
F 1 "~POR~" V 2709 5922 50  0000 C CNN
F 2 "TestPoint:TestPoint_Pad_D1.0mm" H 2800 5850 50  0001 C CNN
F 3 "~" H 2800 5850 50  0001 C CNN
	1    2600 5850
	0    -1   -1   0   
$EndComp
Text Label 2650 5850 0    50   ~ 0
~POR~
Wire Wire Line
	2650 5850 2600 5850
Text HLabel 9800 2700 0    50   Output ~ 0
~SD_RST~
Text Label 3650 1350 0    50   ~ 0
ONOFF
$Comp
L Switch:SW_Push SW5
U 1 1
P 3400 1350
F 0 "SW5" H 3400 1635 50  0000 C CNN
F 1 "ONOFF" H 3400 1544 50  0000 C CNN
F 2 "Connector_PinHeader_1.27mm:PinHeader_1x02_P1.27mm_Vertical" H 3400 1550 50  0001 C CNN
F 3 "~" H 3400 1550 50  0001 C CNN
	1    3400 1350
	1    0    0    -1  
$EndComp
Wire Wire Line
	3650 1350 3600 1350
$Comp
L power:GND #PWR086
U 1 1
P 3150 1350
F 0 "#PWR086" H 3150 1100 50  0001 C CNN
F 1 "GND" V 3155 1222 50  0000 R CNN
F 2 "" H 3150 1350 50  0001 C CNN
F 3 "" H 3150 1350 50  0001 C CNN
	1    3150 1350
	0    1    1    0   
$EndComp
Wire Wire Line
	3150 1350 3200 1350
$Comp
L components:NX5427001Z U8
U 1 1
P 3250 3600
F 0 "U8" H 3300 3925 50  0000 C CNN
F 1 "NX5427001Z" H 3300 3834 50  0000 C CNN
F 2 "mist-eeg:NX5427001Z" H 3250 3500 50  0001 C CNN
F 3 "" H 3250 3500 50  0001 C CNN
	1    3250 3600
	1    0    0    -1  
$EndComp
Wire Wire Line
	9800 3800 9900 3800
Wire Wire Line
	9800 3900 9900 3900
Text Label 9800 3900 2    50   ~ 0
CLK-
Text Label 9800 3800 2    50   ~ 0
CLK+
Text Label 3650 3600 0    50   ~ 0
CLK-
Text Label 3650 3700 0    50   ~ 0
CLK+
$Comp
L power:+3V3 #PWR088
U 1 1
P 3700 3300
F 0 "#PWR088" H 3700 3150 50  0001 C CNN
F 1 "+3V3" H 3715 3473 50  0000 C CNN
F 2 "" H 3700 3300 50  0001 C CNN
F 3 "" H 3700 3300 50  0001 C CNN
	1    3700 3300
	1    0    0    -1  
$EndComp
Wire Wire Line
	3700 3300 3700 3450
Wire Wire Line
	3700 3500 3650 3500
$Comp
L Device:C_Small C56
U 1 1
P 3850 3450
F 0 "C56" V 3621 3450 50  0000 C CNN
F 1 "0u1F" V 3712 3450 50  0000 C CNN
F 2 "Capacitor_SMD:C_0201_0603Metric" H 3850 3450 50  0001 C CNN
F 3 "~" H 3850 3450 50  0001 C CNN
	1    3850 3450
	0    1    1    0   
$EndComp
Wire Wire Line
	3750 3450 3700 3450
Connection ~ 3700 3450
Wire Wire Line
	3700 3450 3700 3500
$Comp
L power:GND #PWR090
U 1 1
P 4000 3450
F 0 "#PWR090" H 4000 3200 50  0001 C CNN
F 1 "GND" V 4005 3322 50  0000 R CNN
F 2 "" H 4000 3450 50  0001 C CNN
F 3 "" H 4000 3450 50  0001 C CNN
	1    4000 3450
	0    -1   -1   0   
$EndComp
Wire Wire Line
	4000 3450 3950 3450
$Comp
L power:GND #PWR085
U 1 1
P 2900 3750
F 0 "#PWR085" H 2900 3500 50  0001 C CNN
F 1 "GND" H 2905 3577 50  0000 C CNN
F 2 "" H 2900 3750 50  0001 C CNN
F 3 "" H 2900 3750 50  0001 C CNN
	1    2900 3750
	1    0    0    -1  
$EndComp
Wire Wire Line
	2900 3750 2900 3700
Wire Wire Line
	2900 3700 2950 3700
$Comp
L Device:R_Small R76
U 1 1
P 2800 3500
F 0 "R76" V 2604 3500 50  0000 C CNN
F 1 "4k7" V 2695 3500 50  0000 C CNN
F 2 "Resistor_SMD:R_0201_0603Metric" H 2800 3500 50  0001 C CNN
F 3 "~" H 2800 3500 50  0001 C CNN
	1    2800 3500
	0    1    1    0   
$EndComp
$Comp
L power:+3V3 #PWR084
U 1 1
P 2600 3450
F 0 "#PWR084" H 2600 3300 50  0001 C CNN
F 1 "+3V3" H 2615 3623 50  0000 C CNN
F 2 "" H 2600 3450 50  0001 C CNN
F 3 "" H 2600 3450 50  0001 C CNN
	1    2600 3450
	1    0    0    -1  
$EndComp
Wire Wire Line
	2900 3500 2950 3500
Wire Wire Line
	2600 3450 2600 3500
Wire Wire Line
	2600 3500 2700 3500
$Comp
L power:+3V3 #PWR082
U 1 1
P 2550 4350
F 0 "#PWR082" H 2550 4200 50  0001 C CNN
F 1 "+3V3" V 2565 4478 50  0000 L CNN
F 2 "" H 2550 4350 50  0001 C CNN
F 3 "" H 2550 4350 50  0001 C CNN
	1    2550 4350
	1    0    0    -1  
$EndComp
Text Label 5000 3400 2    50   ~ 0
EXTRA_4
Text Label 3450 2200 0    50   ~ 0
EXTRA_4
Wire Wire Line
	3450 2200 3400 2200
$EndSCHEMATC
